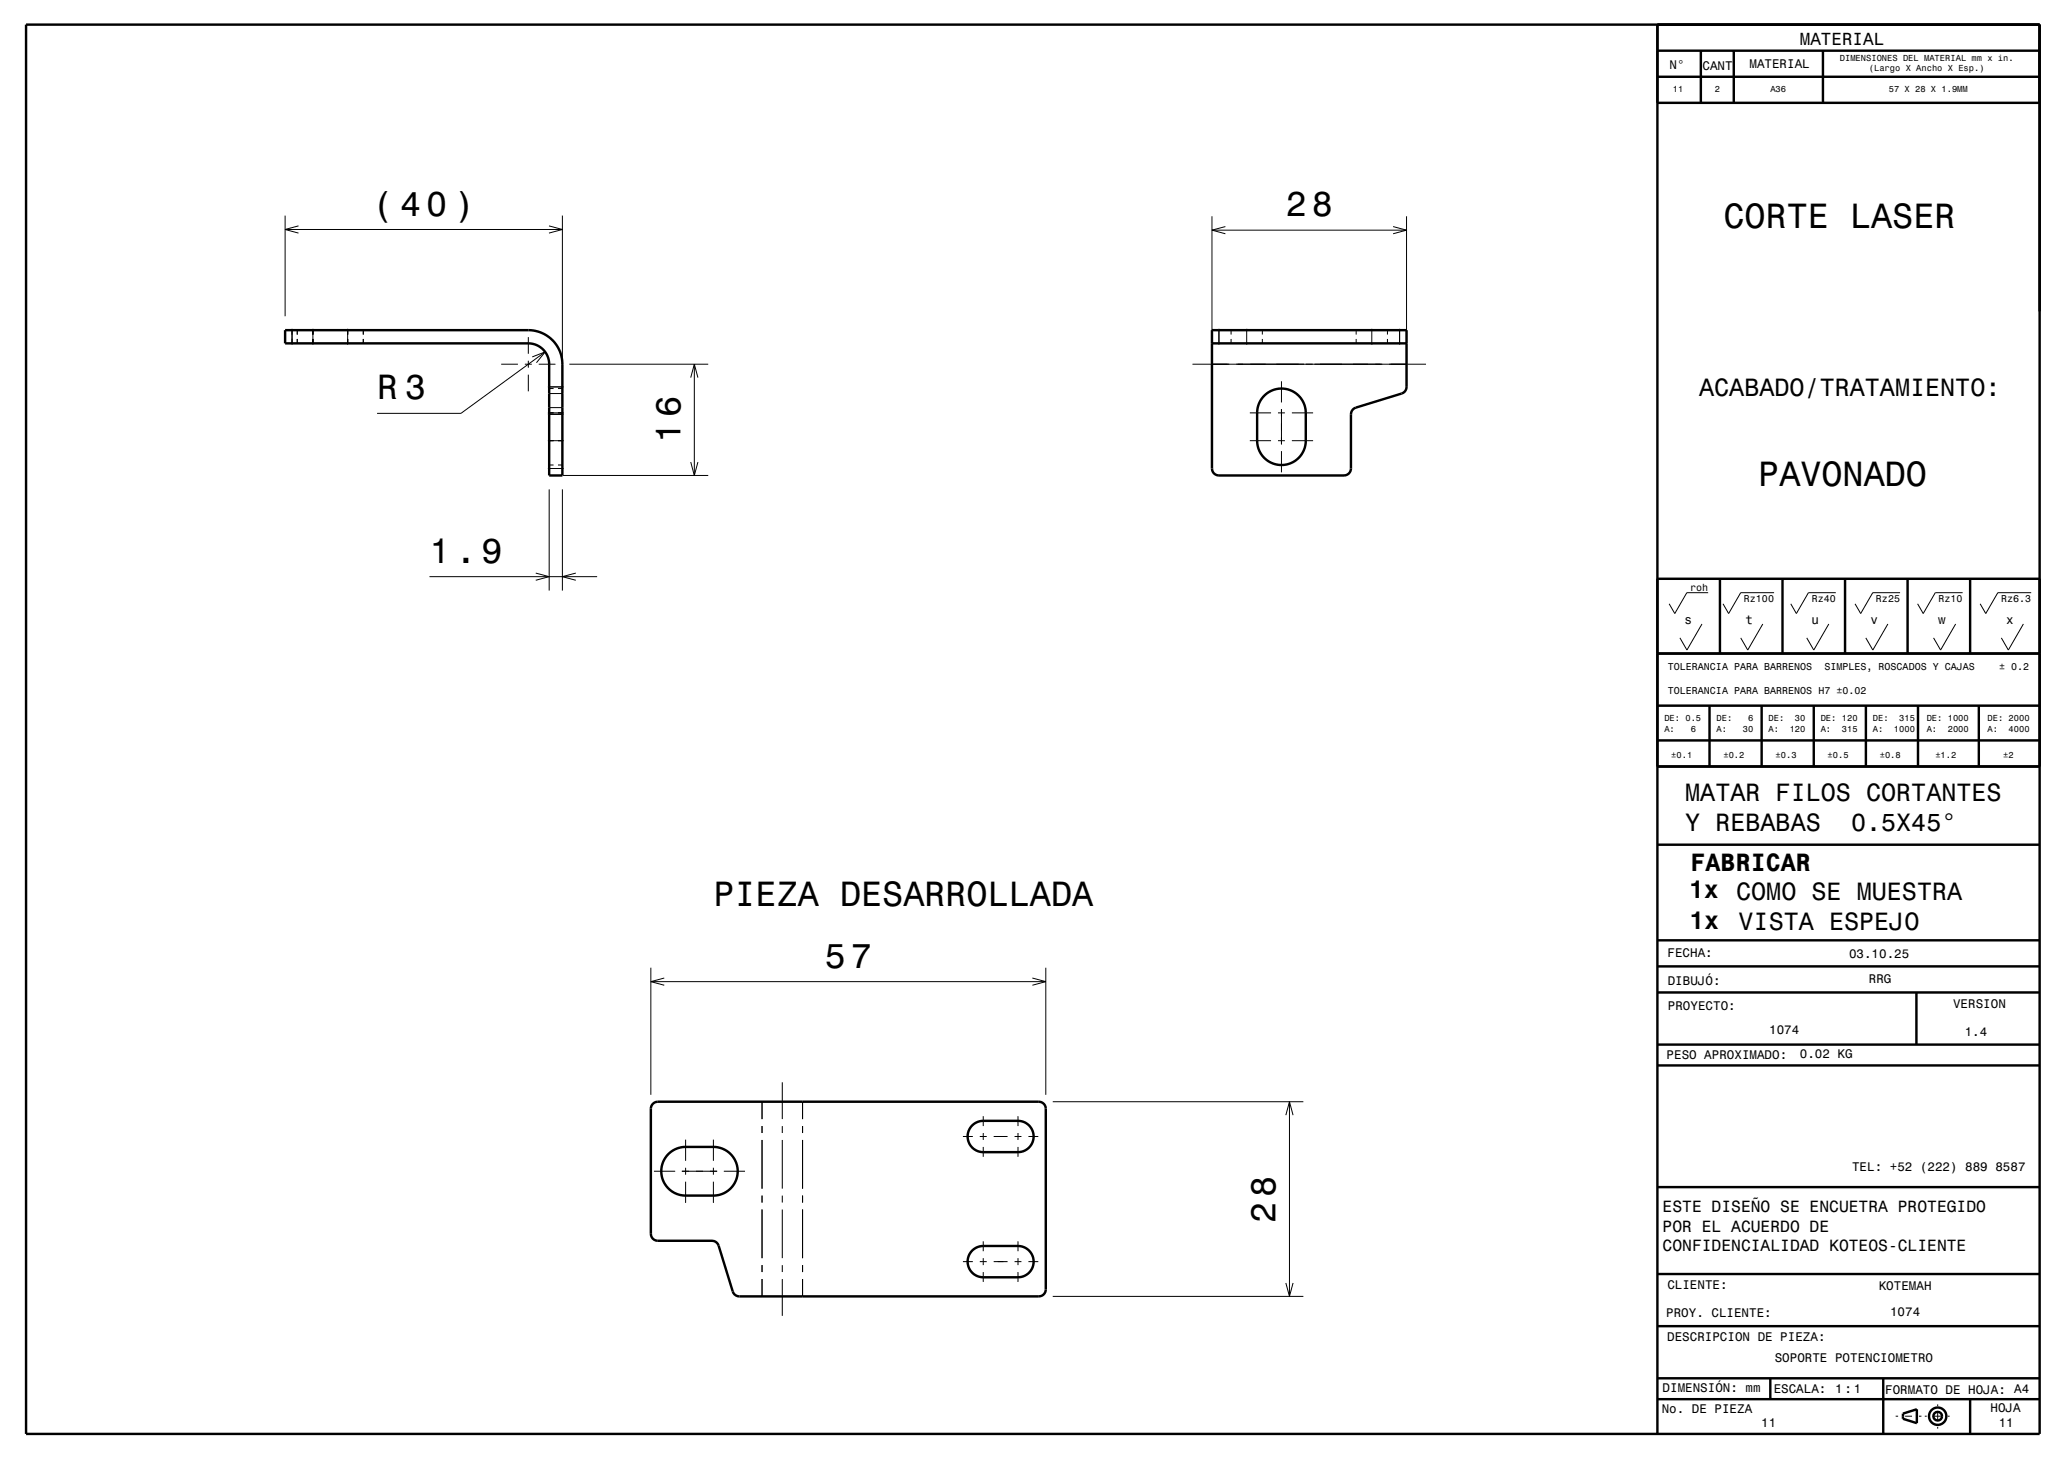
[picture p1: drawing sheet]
<svg xmlns="http://www.w3.org/2000/svg" width="297mm" height="210mm" viewBox="0 0 297 210" stroke-linecap="round" stroke-linejoin="round" font-family="sans-serif">
<g fill="none" stroke="#000" stroke-width=".14">
<path d="M41 31v14.5M41 33h39.9M43 32.5l-2 .5 2 .5M79 32.5l1.9 .5-1.9 .5M80.9 31v26.6M174.4 31.1v19.3M174.4 33.1h28M176.3 32.6l-1.9 .5 1.9 .5M200.5 32.6l1.9 .5-1.9 .5M202.4 31.1v19.3M42 47.3v2.3M42.8 47.5v.6"/>
<path d="M42.8 48.8v.6M45 47.3v2.3M50 47.3v2.3M52.3 47.5v.6M52.3 48.8v.6M72.1 52.4h2.4M75.5 52.4h1M76 48.5v2.4M76 51.9v1M76 53.9v2.4M76.6 51.3l1.8-.7-1.2 1.6M77.5 52.4h2.4"/>
<path d="M78.4 50.6l-12.1 8.9h-12M78.8 59.6h2.3M78.8 55.7h2.3M78.8 59.4h2.3M79 58.6h1.9M79 56.6h1.9M79 55.9h.7M80.3 55.9h.6M81.9 52.4h20M99.4 54.3l.5-1.9 .5 1.9M99.9 52.4v16M171.6 52.4h33.6"/>
<path d="M175.4 47.3v2.3M177.1 47.5v.6M177.1 48.8v.6M179.4 47.3v2.3M179.8 59.4h3.1M181.6 47.5v.6M181.6 48.8v.6M183.9 59.4h1M184.4 54.8v3.1M184.4 58.8v5.1M185.9 59.4h3M195.1 47.5v.6"/>
<path d="M195.1 48.8v.6M197.4 47.3v2.3M199.6 47.5v.6M199.6 48.8v.6M201.4 47.3v2.3M78.8 67.4h2.3M78.8 63.4h2.3M79 70.4v14.5M79 66.9h.7M80.3 66.9h.6M80.9 70.4v14.5M81 68.4h20.9"/>
<path d="M99.4 66.5l.5 1.9 .5-1.9M179.8 63.4h3.1M183.9 63.4h1M184.4 64.9v3M185.9 63.4h3M61.8 82.9h24.1M77.1 82.4l1.9 .5-1.9 .6M82.9 82.4l-2 .5 2 .6M244.9 89.8l-2.2 3.7-1-1.7M245.8 85.3h-3.1l-1.7 3-.8-1.4M253.7 89.8l-2.2 3.7-1-1.7M255.3 85.3h-4.8l-1.8 3-.8-1.4"/>
<path d="M263.2 89.8l-2.2 3.7-1-1.7M264.2 85.3h-4l-1.7 3-.8-1.4M271.7 89.8l-2.2 3.7-1-1.7M273.4 85.3h-3.9l-1.8 3-.8-1.4M281.4 89.8l-2.2 3.7-1-1.7M282.4 85.3h-3.9l-1.8 3-.8-1.4M291.2 89.8l-2.2 3.7-1-1.7M292.3 85.3h-4.8l-1.8 3-.8-1.4M93.7 139.2v18.3M150.5 139.2v18.3M93.7 141.2h56.8M95.6 140.7l-1.9 .5 1.9 .5"/>
<path d="M109.7 158.5v2.5M112.6 155.7v5.3M115.5 158.5v2.5M148.6 140.7l1.9 .5-1.9 .5M151.5 158.5h36M185.5 158.5v28M94.1 168.5h3.1M98.1 168.5h5.1M98.7 163.9v3.1M98.7 168v1M98.7 170v3M102.7 163.9v3.1"/>
<path d="M102.7 168v1M102.7 170v3M104.2 168.5h3M109.7 162v1M109.7 164v7M109.7 172v1M109.7 174v7M112.6 162v1M112.6 164v7M112.6 172v1M112.6 174v7M115.5 162v1"/>
<path d="M115.5 164v7M115.5 172v1M115.5 174v7M138.6 163.5h1.4M141 163.5h1M141.5 160.5v1.5M141.5 163v1M141.5 165v1.4M141.5 178.5v1.5M143 163.5h2M146 163.5h1M146.5 160.5v1.5"/>
<path d="M146.5 163v1M146.5 165v1.4M146.5 178.5v1.5M148 163.5h1.4M185 160.4l.5-1.9 .6 1.9M109.7 182v1M109.7 184v2.5M112.6 182v1M112.6 184v5.3M115.5 182v1M115.5 184v2.5M138.6 181.5h1.4"/>
<path d="M141 181.5h1M141.5 181v1M141.5 183v1.4M143 181.5h2M146 181.5h1M146.5 181v1M146.5 183v1.4M148 181.5h1.4M151.5 186.5h36M185 184.5l.5 2 .6-2M272.8 203.7h.3M274.1 203.7h1"/>
<path d="M276.1 203.7h.4M277 203.7h.3M278.3 203.7h1M278.8 202v.2M278.8 203.2v1M278.8 205.2v.3M280.3 203.7h.2"/>
</g>
<g fill="none" stroke="#000" stroke-width=".35">
<path d="M3.8 3.5h289.7v202.8h-289.7zM238.5 3.5v202.8M238.5 11h55M238.5 7.3h55M244.7 7.3v7.5M249.5 7.3v7.5M262.3 7.3v7.5M293.5 7.3v7.5h-55M293.5 3.5v3.8M41 47.5h35a4.9 4.9 0 0 1 4.9 4.9v16h-1.9v-16a3 3 0 0 0-3-3h-35zM174.4 47.5h28v8.2a1 1 0 0 1-.7 .9l-6.6 2a1.01 1.01 0 0 0-.7 1v7.9a1.01 1.01 0 0 1-1 .9h-18.1a1 1 0 0 1-.9-1zM174.4 49.4h28"/>
<path d="M181.9 56.9a3.5 3.5 0 0 1 3.8-.7 3.5 3.5 0 0 1 2.2 3.2v4a3.5 3.5 0 0 1-3.5 3.5 3.5 3.5 0 0 1-3.5-3.5v-4a3.5 3.5 0 0 1 1-2.5zM238.5 94h55M238.5 83.3h55M247.5 83.3v10.7M256.5 83.3v10.7M265.5 83.3v10.7M274.5 83.3v10.7M283.5 83.3v10.7M238.5 110.3h55M238.5 101.5h55M238.5 106.5h55M246 101.5v8.8"/>
<path d="M253.5 101.5v8.8M261 101.5v8.8M268.5 101.5v8.8M276 101.5v8.8M284.7 101.5v8.8M238.5 135.3h55M238.5 139h55M238.5 121.5h55M94 158.7l.7-.2h54.9a1 1 0 0 1 .9 1v26a1 1 0 0 1-1 1h-43.1a.99 .99 0 0 1-1-.7l-2-6.6a1 1 0 0 0-.9-.7h-7.9a1 1 0 0 1-.9-1v-18.1zM238.5 142.8h55M238.5 153.3h55M238.5 150.3h55"/>
<path d="M275.8 142.8v7.5M96.2 166a3.5 3.5 0 0 1 2.5-1h4a3.5 3.5 0 0 1 3.5 3.5 3.5 3.5 0 0 1-3.5 3.5h-4a3.5 3.5 0 0 1-3.3-2.2 3.5 3.5 0 0 1 .8-3.8zM139.9 179.9l.6-.5 .7-.2h5.3a2.25 2.25 0 0 1 2.2 2.3 2.25 2.25 0 0 1-2.2 2.2h-5a2.25 2.25 0 0 1-2.1-1.4 2.25 2.25 0 0 1 .5-2.4zM139.9 161.9l.6-.5 .7-.2h5.3a2.25 2.25 0 0 1 2.2 2.3 2.25 2.25 0 0 1-2.2 2.2h-5a2.25 2.25 0 0 1-2.1-1.4 2.25 2.25 0 0 1 .5-2.4zM238.5 170.8h55M238.5 198.3h55M238.5 190.8h55M238.5 183.3h55M254.7 198.3v3M271 198.3v8M238.5 201.3h55M273.8 203.3l2-.6v2l-2-.6z"/>
<path d="M283.5 201.3v5"/>
<circle cx="278.8" cy="203.7" r="1.25"/>
<circle cx="278.8" cy="203.7" r=".63"/>
</g>
<g font-size="5">
<text x="53.6" y="31">( 40 )</text>
<text x="185" y="31.1">28</text>
<text x="248" y="32.9">CORTE LASER</text>
<text x="54.3" y="57.5">R 3</text>
<text x="97.9" y="63.8" transform="rotate(-90 97.9 63.8)">16</text>
<text x="253" y="69.9">PAVONADO</text>
<text x="61.8" y="80.9">1.9</text>
<text x="102.7" y="130.3">PIEZA DESARROLLADA</text>
<text x="118.7" y="139.2">57</text>
<text x="183.5" y="175.9" transform="rotate(-90 183.5 175.9)">28</text>
</g>
<g font-size="3.6">
<text x="244.5" y="57">ACABADO/TRATAMIENTO:</text>
<text x="242.5" y="115.2">MATAR FILOS CORTANTES</text>
<text x="242.5" y="119.5">Y REBABAS</text>
<text x="266.4" y="119.5">0.5X45°</text>
<text x="243.3" y="125.2">FABRICAR</text>
<text x="243" y="129.2">1x COMO SE MUESTRA</text>
<text x="243.1" y="133.7">1x</text>
<text x="250.2" y="133.7">VISTA ESPEJO</text>
</g>
<text font-size="2.5" x="259" y="6.5">MATERIAL</text>
<g font-size="2.3">
<text x="239.2" y="174.4">ESTE DISEÑO SE ENCUETRA PROTEGIDO</text>
<text x="239.2" y="177.2">POR EL ACUERDO DE</text>
<text x="239.2" y="180">CONFIDENCIALIDAD KOTEOS-CLIENTE</text>
</g>
<g font-size="1.8">
<text x="240.2" y="9.9">N°</text>
<text x="245" y="10">CANT</text>
<text x="251.7" y="9.8">MATERIAL</text>
<text x="242.4" y="89.8">s</text>
<text x="251.2" y="89.8">t</text>
<text x="260.7" y="89.8">u</text>
<text x="269.2" y="89.8">v</text>
<text x="278.9" y="89.8">w</text>
<text x="288.7" y="89.8">x</text>
<text x="240" y="137.7">FECHA:</text>
<text x="266.1" y="137.8">03.10.25</text>
<text x="240" y="141.6">DIBUJÓ:</text>
<text x="268.9" y="141.5">RRG</text>
<text x="240" y="145.2">PROYECTO:</text>
<text x="254.6" y="148.7">1074</text>
<text x="281" y="145">VERSION</text>
<text x="282.7" y="149">1.4</text>
<text x="239.8" y="152.3">PESO APROXIMADO:</text>
<text x="259" y="152.2">0.02 KG</text>
<text x="266.5" y="168.4">TEL: +52 (222) 889 8587</text>
<text x="239.9" y="185.4">CLIENTE:</text>
<text x="270.3" y="185.5">KOTEMAH</text>
<text x="239.8" y="189.4">PROY. CLIENTE:</text>
<text x="272" y="189.4">1074</text>
<text x="239.9" y="192.9">DESCRIPCION DE PIEZA:</text>
<text x="255.4" y="195.9">SOPORTE POTENCIOMETRO</text>
<text x="239.1" y="203.2">No. DE PIEZA</text>
<text x="239.2" y="200.3">DIMENSIÓN: mm</text>
<text x="255.2" y="200.3">ESCALA:</text>
<text x="264.1" y="200.4">1:1</text>
<text x="271.3" y="200.5">FORMATO DE HOJA: A4</text>
<text x="286.4" y="203">HOJA</text>
<text x="253.4" y="205.3">11</text>
<text x="287.6" y="205.3">11</text>
</g>
<g font-size="1.4">
<text x="243.2" y="85">roh</text>
<text x="250.9" y="86.6">Rz100</text>
<text x="260.7" y="86.6">Rz40</text>
<text x="269.9" y="86.6">Rz25</text>
<text x="278.9" y="86.6">Rz10</text>
<text x="287.9" y="86.6">Rz6.3</text>
<text x="240" y="96.4">TOLERANCIA PARA BARRENOS</text>
<text x="240" y="99.8">TOLERANCIA PARA BARRENOS H7 ±0.02</text>
<text x="262.5" y="96.4">SIMPLES, ROSCADOS Y CAJAS</text>
<text x="287.6" y="96.4">± 0.2</text>
</g>
<g font-size="1.3">
<text x="264.7" y="8.8">DIMENSIONES DEL MATERIAL mm x in.</text>
<text x="268.9" y="10.3">(Largo X Ancho X Esp.)</text>
<text x="240.7" y="13.3">11</text>
<text x="246.7" y="13.3">2</text>
<text x="254.7" y="13.3">A36</text>
<text x="271.8" y="13.2">57 X 28 X 1.9MM</text>
<text x="239.5" y="103.7">DE: 0.5</text>
<text x="239.5" y="105.2">A:</text>
<text x="243.3" y="105.2">6</text>
<text x="247" y="103.7">DE:</text>
<text x="247" y="105.2">A:</text>
<text x="250.8" y="105.2">30</text>
<text x="251.5" y="103.7">6</text>
<text x="254.5" y="103.7">DE:</text>
<text x="254.5" y="105.2">A:</text>
<text x="257.5" y="105.2">120</text>
<text x="258.3" y="103.7">30</text>
<text x="262" y="103.7">DE: 120</text>
<text x="262" y="105.2">A:</text>
<text x="265" y="105.2">315</text>
<text x="269.5" y="103.7">DE:</text>
<text x="269.5" y="105.2">A:</text>
<text x="272.5" y="105.2">1000</text>
<text x="273.3" y="103.7">315</text>
<text x="277.2" y="103.7">DE: 1000</text>
<text x="277.2" y="105.2">A:</text>
<text x="280.3" y="105.2">2000</text>
<text x="286" y="103.7">DE: 2000</text>
<text x="286" y="105.2">A:</text>
<text x="289" y="105.2">4000</text>
<text x="240.5" y="109">±0.1</text>
<text x="248" y="109">±0.2</text>
<text x="255.5" y="109">±0.3</text>
<text x="263" y="109">±0.5</text>
<text x="270.5" y="109">±0.8</text>
<text x="278.5" y="109">±1.2</text>
<text x="288.2" y="109">±2</text>
</g>
</svg>
